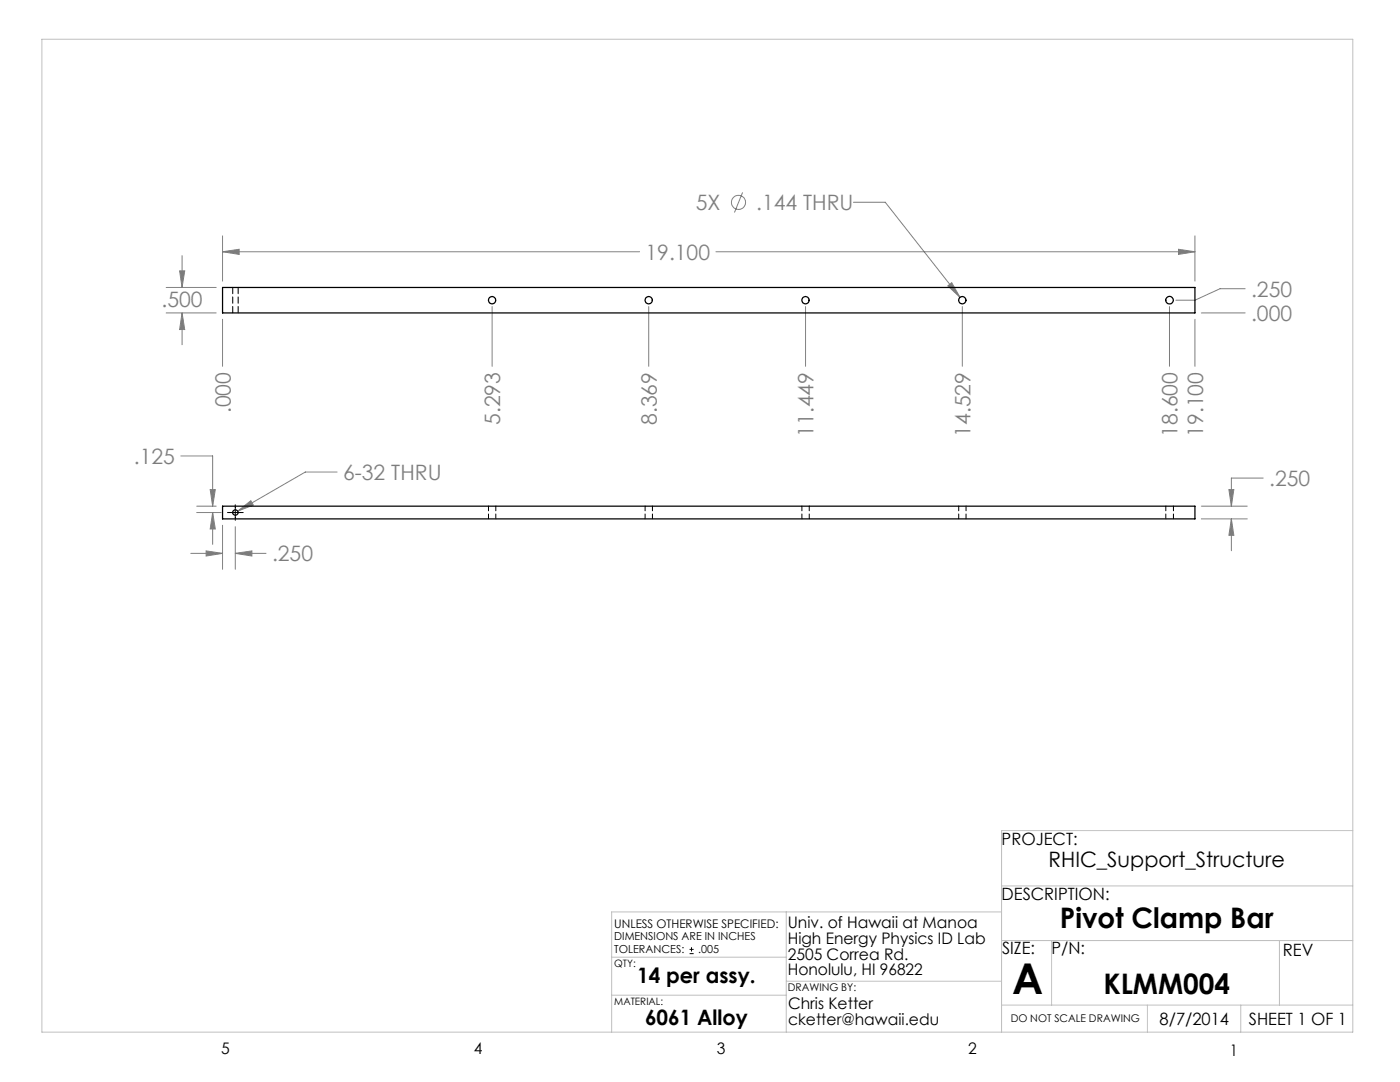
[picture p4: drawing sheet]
<svg xmlns="http://www.w3.org/2000/svg" width="279mm" height="216mm" viewBox="0 0 279 216" stroke-linecap="round" stroke-linejoin="round" font-family="sans-serif">
<g fill="none" stroke="#808080" stroke-width=".2">
<path d="M148.2 38.4l-1.6 4M33.2 57.4h9.9M35.8 54h1.1l-.6 3.4zM36.3 51v6.4M44.4 50.2l3.3-.5v1.1zM44.4 47.1v9M44.4 50.2h83.2M142.9 50.2h95.6M170.3 40.4h6.4l14.9 18.9M189.2 57l.7-.6 1.7 2.9zM235.2 49.7l3.3 .5-3.3 .6zM238.5 47.1v9"/>
<path d="M248.5 57.6h-5l-5 2.3h-3.8M33.2 62.4h9.9M36.3 62.4l.6 3.4h-1.1zM36.3 62.4v6.4M44.4 63.7v9.4M98.2 61.2v11.9M129.5 61.2v11.9M160.8 61.2v11.9M192.1 61.2v11.9M233.4 61.2v11.9M238.5 63.7v9.4M239.7 62.4h8.8"/>
<path d="M36.1 91h6.3v10M41.9 97.7h1.1l-.6 3.3zM67.3 94.2h-6.4l-13.5 7.8M245.3 97.7h.9l-.5 3.3zM252.1 95.4h-6.4v5.6M38.1 110.4h6.3M39.3 101h3.8M39.3 102.3h4.8M41.1 109.9l3.3 .5-3.3 .5zM42.4 102.3l.6 3.3h-1.1zM42.4 102.3v6.3M44.4 104.8v8.8"/>
<path d="M47 110.4l3.3-.5v1zM47 105.1v8.5M47 110.4h6.1M47.4 102l2.7-2.1 .5 .9zM239.7 101h9.2M239.7 103.5h9.2M245.7 103.5l.5 3.3h-.9zM245.7 103.5v6.4"/>
<circle cx="147.4" cy="40.4" r="1.42"/>
</g>
<path d="M45.4 102.3h3.1M47 100.7v3.1M137.6 190.3h.8M137.6 189.4h.8M138 189v.9" fill="none" stroke="#000" stroke-width=".2"/>
<g fill="none" stroke="#c0c0c0" stroke-width=".2">
<path d="M8.4 7.8h261.6v198.2h-261.6zM199.9 176.8h70.1M270 165.7h-70.1v40.3M122.1 198.6h34.8M122.1 191h34.8M156.9 182v24M156.9 195.8h43M199.9 182h-77.8v24M199.9 187.7h70.1M209.9 187.7v12.9M255.3 187.7v12.9M199.9 200.6h70.1"/>
<path d="M229 200.6v5.4M247.6 200.6v5.4"/>
</g>
<path d="M235.2 49.7l3.3 .5-3.3 .6zM44.4 50.2l3.3-.5v1.1zM35.8 54h1.1l-.6 3.4zM36.3 62.4l.6 3.4h-1.1zM189.2 57l2.4 2.3-1.7-2.9zM245.3 97.7h.9l-.5 3.3zM245.7 103.5l.5 3.3h-.9zM47.4 102l3.2-1.2-.5-.9zM41.9 97.7h1.1l-.6 3.3zM42.4 102.3l.6 3.3h-1.1zM41.1 109.9l3.3 .5-3.3 .5zM47 110.4l3.3-.5v1z" fill="#808080"/>
<g fill="none" stroke="#000" stroke-width=".25">
<path d="M44.4 57.4h194.1v5h-194.1zM44.4 101h194.1v2.5h-194.1z"/>
<circle cx="98.2" cy="59.9" r=".73"/>
<circle cx="129.4" cy="59.9" r=".73"/>
<circle cx="160.7" cy="59.9" r=".73"/>
<circle cx="192.1" cy="59.9" r=".74"/>
<circle cx="233.4" cy="59.9" r=".75"/>
<circle cx="47" cy="102.3" r=".54"/>
</g>
<path d="M46.4 57.3v5.1M47.5 62.4v-5.1" fill="none" stroke="#000" stroke-width=".2" stroke-dasharray="1.3 .6"/>
<path d="M97.5 101v2.5M99 103.5v-2.5M128.7 101v2.5M130.2 103.5v-2.5M160 101v2.5M161.5 103.5v-2.5M191.3 101v2.5M192.8 103.5v-2.5M232.7 101v2.5M234.2 103.5v-2.5" fill="none" stroke="#000" stroke-width=".2" stroke-dasharray="1.3 .6" stroke-dashoffset=".3"/>
<text font-size="8.5" x="202" y="198.3">A</text>
<g font-size="5.6">
<text x="211.5" y="185.1">Pivot Clamp Bar</text>
<text x="220.2" y="198.4">KLMM004</text>
</g>
<g font-size="4.2" fill="#808080">
<text x="138.8" y="41.9">5X</text>
<text x="150.9" y="41.9">.144 THRU</text>
<text x="128.8" y="51.8">19.100</text>
<text x="249.7" y="59.2">.250</text>
<text x="32.3" y="61.2">.500</text>
<text x="249.7" y="64">.000</text>
<text x="46.1" y="82.5" transform="rotate(-90 46.1 82.5)">.000</text>
<text x="99.8" y="84.8" transform="rotate(-90 99.8 84.8)">5.293</text>
<text x="131.1" y="84.8" transform="rotate(-90 131.1 84.8)">8.369</text>
<text x="162.4" y="87.2" transform="rotate(-90 162.4 87.2)">11.449</text>
<text x="193.7" y="87.2" transform="rotate(-90 193.7 87.2)">14.529</text>
<text x="235" y="87.2" transform="rotate(-90 235 87.2)">18.600</text>
<text x="240.1" y="87.2" transform="rotate(-90 240.1 87.2)">19.100</text>
<text x="26.7" y="92.6">.125</text>
<text x="68.5" y="95.8">6-32 THRU</text>
<text x="253.3" y="97">.250</text>
<text x="54.3" y="112">.250</text>
</g>
<g font-size="4.2">
<text x="209.3" y="173.1">RHIC_Support_Structure</text>
<text x="127.2" y="196.2">14 per assy.</text>
<text x="128.7" y="204.5">6061 Alloy</text>
</g>
<g font-size="3.4">
<text x="199.9" y="168.5">PROJECT:</text>
<text x="199.9" y="179.6">DESCRIPTION:</text>
<text x="200" y="190.5">SIZE:</text>
<text x="209.9" y="190.5">P/N:</text>
<text x="256" y="190.8">REV</text>
<text x="231.4" y="204.5">8/7/2014</text>
<text x="249.2" y="204.5">SHEET 1 OF 1</text>
</g>
<g font-size="3.2">
<text x="157.2" y="185.1">Univ. of Hawaii at Manoa</text>
<text x="157.2" y="188.3">High Energy Physics ID Lab</text>
<text x="157.2" y="191.5">2505 Correa Rd.</text>
<text x="157.2" y="194.6">Honolulu, HI 96822</text>
<text x="157.3" y="201.4">Chris Ketter</text>
<text x="157.3" y="204.6">cketter@hawaii.edu</text>
<text x="44.2" y="210.4">5</text>
<text x="94.6" y="210.3">4</text>
<text x="143.1" y="210.4">3</text>
<text x="193.2" y="210.3">2</text>
<text x="245.4" y="210.6">1</text>
</g>
<text font-size="2.4" x="122.6" y="185.1">UNLESS OTHERWISE SPECIFIED:</text>
<g font-size="2.2">
<text x="122.6" y="187.6">DIMENSIONS ARE IN INCHES</text>
<text x="122.6" y="190.3">TOLERANCES:</text>
<text x="139.4" y="190.3">.005</text>
</g>
<g font-size="2.1">
<text x="157.2" y="197.8">DRAWING BY:</text>
<text x="201.7" y="204">DO NOT SCALE DRAWING</text>
</g>
<g font-size="2">
<text x="122.6" y="192.9">QTY:</text>
<text x="122.6" y="200.5">MATERIAL:</text>
</g>
</svg>
